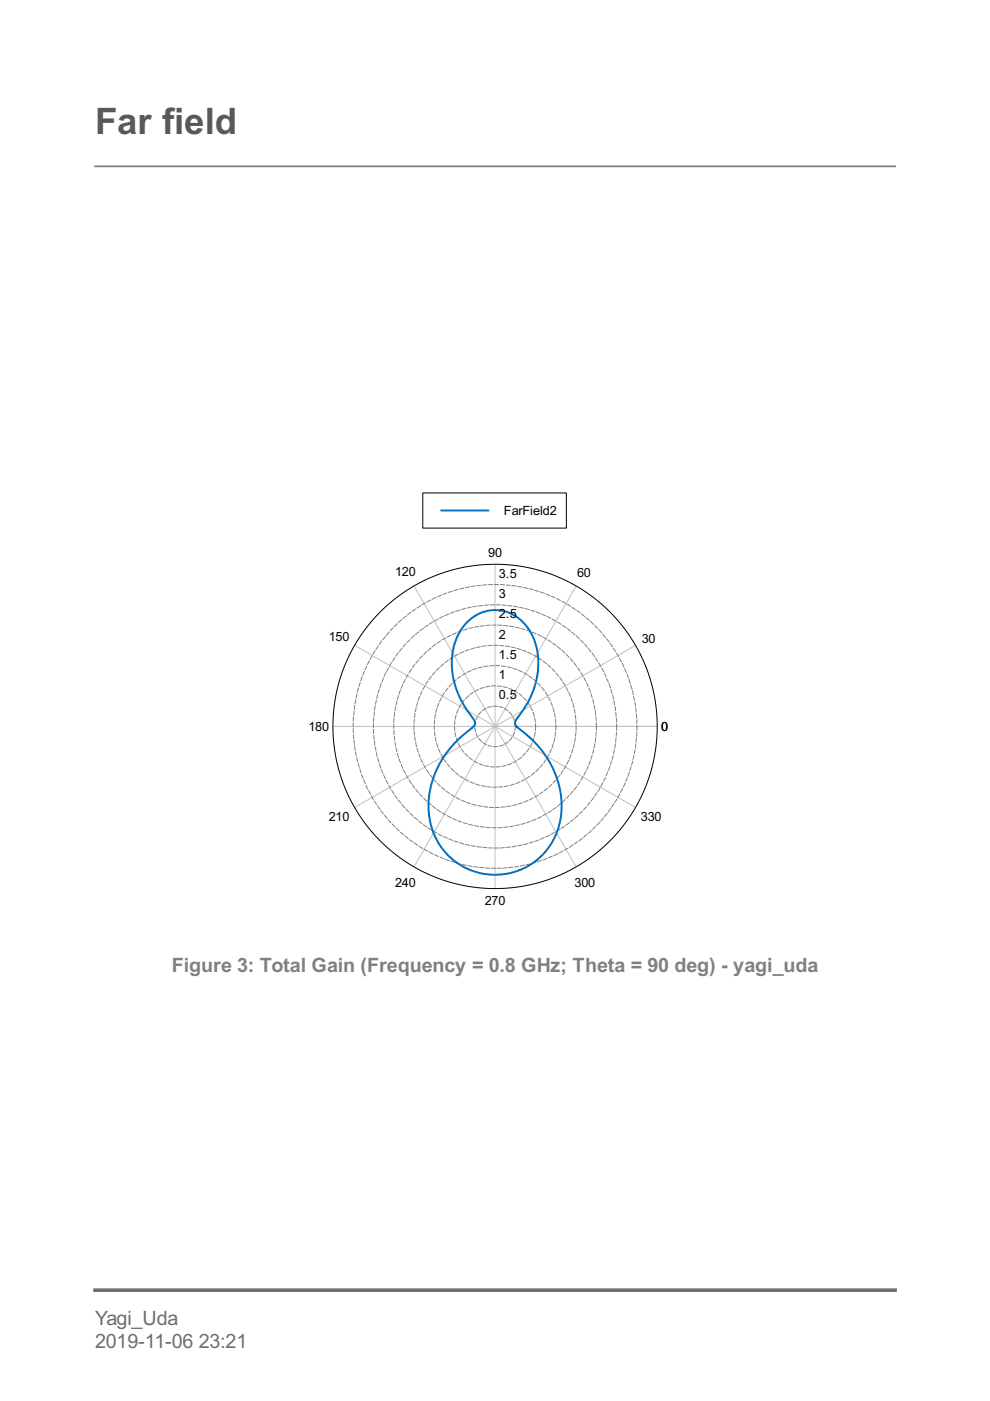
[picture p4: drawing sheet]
<svg xmlns="http://www.w3.org/2000/svg" width="210mm" height="297mm" viewBox="0 0 210 297" stroke-linecap="round" stroke-linejoin="round" font-family="sans-serif">
<path d="M20.2 35.3h169.6" fill="none" stroke="#808080" stroke-width=".38"/>
<path d="M20.2 95h169.6v107.1h-169.6z" fill="#fff" stroke="#fff" stroke-width=".21"/>
<circle cx="105" cy="154" r="34.4" fill="#fff"/>
<path d="M105 119.6v68.8M75.2 136.8l59.5 34.4M87.8 124.2l34.4 59.6M122.2 124.2l-17.2 29.8M134.7 136.8l-29.7 17.2M70.6 154h68.7M105 154l-29.8 17.2M105 154l-17.2 29.8" fill="none" stroke="#c0c0c0" stroke-width=".21"/>
<g fill="none" stroke="#808080" stroke-width=".21" stroke-dasharray=".8 .4">
<circle cx="105" cy="154" r="30.1"/>
<circle cx="105" cy="154" r="25.8"/>
<circle cx="105" cy="154" r="21.5"/>
<circle cx="105" cy="154" r="17.2"/>
<circle cx="105" cy="154" r="12.9"/>
<circle cx="105" cy="154" r="8.6"/>
<circle cx="105" cy="154" r="4.3"/>
</g>
<path d="M99.4 131.6a8.3 8.3 0 0 1 12.9 2.2 15.7 15.7 0 0 1-.8 15.8l-1.4 2.1a2.39 2.39 0 0 0-.9 1.9l.2 .3a30 30 0 0 1 7.3 8.1 16.6 16.6 0 0 1-1 18.5 14.1 14.1 0 0 1-16.4 3.8 14.1 14.1 0 0 1-8.4-14.7 21.6 21.6 0 0 1 9.3-15.4 1.14 1.14 0 0 0 .1-1.9 18.2 18.2 0 0 1-4.2-14.9 11.3 11.3 0 0 1 3.3-5.8z" fill="none" stroke="#0070c0" stroke-width=".41"/>
<path d="M70.6 154a34.4 34.4 0 0 1 68.7 0 34.4 34.4 0 0 1-68.7 0zM66.4 115.5h77.1v77h-77.1z" fill-rule="evenodd" fill="#fff"/>
<circle cx="105" cy="154" r="34.4" fill="none" stroke="#000" stroke-width=".21"/>
<path d="M89.6 104.5h30.5v7.5h-30.5z" fill="#fff" stroke="#000" stroke-width=".21"/>
<path d="M93.6 108.2h9.9" fill="none" stroke="#0070c0" stroke-width=".41"/>
<path d="M20.2 273.5h169.6" fill="none" stroke="#6e6e6e" stroke-width=".76"/>
<text font-size="7.7" fill="#595959" x="20.2" y="28.5">Far field</text>
<text font-size="4.2" fill="#808080" x="36.4" y="206">Figure 3: Total Gain (Frequency = 0.8 GHz; Theta = 90 deg) - yagi_uda</text>
<g font-size="4.2" fill="#6e6e6e">
<text x="20.2" y="280.8">Yagi_Uda</text>
<text x="20.2" y="285.8">2019-11-06</text>
<text x="42.1" y="285.8">23:21</text>
</g>
<g font-size="2.7">
<text x="106.8" y="109.3">FarField2</text>
<text x="103.5" y="118.2">90</text>
<text x="83.8" y="122.1">120</text>
<text x="105.8" y="122.5">3.5</text>
<text x="122.4" y="122.4">60</text>
<text x="105.8" y="131.1">2.5</text>
<text x="105.8" y="126.8">3</text>
<text x="69.7" y="135.9">150</text>
<text x="105.8" y="135.4">2</text>
<text x="136.1" y="136.3">30</text>
<text x="105.8" y="144">1</text>
<text x="105.8" y="139.7">1.5</text>
<text x="105.8" y="148.3">0.5</text>
<text x="65.4" y="155.1">1</text>
<text x="66.9" y="155.1">80</text>
<text x="140.2" y="155.1">0</text>
<text x="69.7" y="174.2">210</text>
<text x="135.9" y="174.2">330</text>
<text x="83.8" y="188">240</text>
<text x="102.8" y="191.9">270</text>
<text x="121.8" y="188">300</text>
</g>
</svg>
